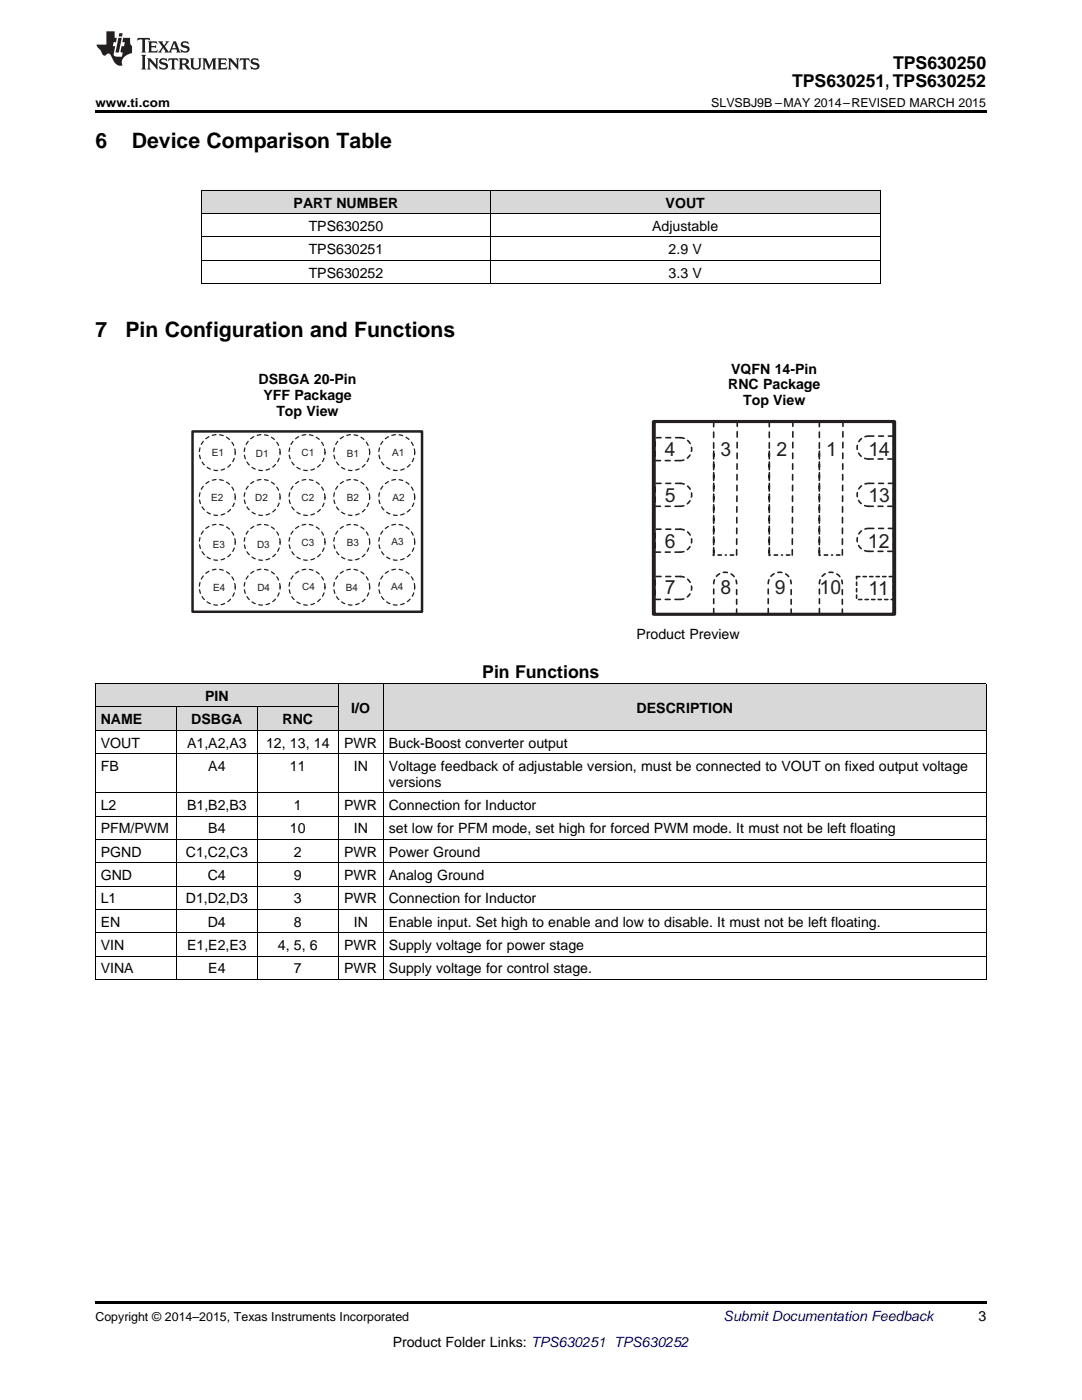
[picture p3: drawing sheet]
<svg xmlns="http://www.w3.org/2000/svg" width="216mm" height="279mm" viewBox="0 0 216 279" stroke-linecap="round" stroke-linejoin="round" font-family="sans-serif">
<g fill="#d8d8d8">
<path d="M19 141.1h16.2v4.7h-16.2z"/>
<path d="M35.2 141.1h16.2v4.7h-16.2z"/>
<path d="M51.4 141.1h16.1v4.7h-16.1z"/>
<path d="M67.5 136.5h9v9.3h-9z"/>
<path d="M76.5 136.5h120.3v9.3h-120.3z"/>
<path d="M19 136.5h16.2v4.6h-16.2z"/>
<path d="M35.2 136.5h16.2v4.6h-16.2z"/>
<path d="M51.4 136.5h16.1v4.6h-16.1z"/>
<path d="M40.2 38h57.7v4.7h-57.7z"/>
<path d="M97.9 38h38.9v4.7h-38.9z"/>
<path d="M136.8 38h38.8v4.7h-38.8z"/>
</g>
<path d="M19 22h177.8v.5h-177.8zM40.2 56.6l.1 .1zM136.7 56.6l.1 .1zM175.5 56.6l.1 .1zM19 195.5h.2zM51.3 195.5h.1zM67.4 195.5h.1zM76.4 195.5h.1zM196.7 195.5h.1zM19 259.7h177.8v.5h-177.8z" fill="#000"/>
<g fill="none" stroke="#000" stroke-width=".2">
<path d="M40.2 38h135.4M40.3 38v18.7M97.8 38v18.7M175.6 38v18.7M40.2 56.6h135.4M40.2 51.9h135.4M40.2 47.3h135.4M40.2 42.6h135.4M19 136.4h177.8M19.1 136.5v59M67.5 136.5v59M76.5 136.5v59"/>
<path d="M196.8 136.5v59M19 158.2h177.8M19 150.4h177.8M19 145.8h177.8M19 141.1h48.5M35.2 141.1v54.4M51.3 141.1v54.4M19 176.9h177.8M19 172.2h177.8M19 167.6h177.8M19 162.9h177.8M19 195.5h177.8"/>
<path d="M19 190.8h177.8M19 186.2h177.8M19 181.5h177.8"/>
</g>
<path d="M135.8 87.3h-5.1v4.6h5.1M135.8 96.5h-5.1v4.5h5.1M173.3 91.6h5v-4.6h-5M135.8 105.6h-5.1v4.6h5.1M135.8 115.1h-5.1v4.5h5.1M142.4 117.6v5h4.6v-5M153.3 117.6v5h4.6v-5M163.5 117.6v5h4.6v-5M173.3 101h5v-4.5h-5M173.3 110h5v-4.5h-5" fill="none" stroke="#231f20" stroke-width=".32" stroke-dasharray="1 1"/>
<path d="M135.7 87.3a2.29 2.29 0 0 1 2.3 2.3 2.29 2.29 0 0 1-2.3 2.3M135.7 96.5a2.29 2.29 0 0 1 2.3 2.3 2.29 2.29 0 0 1-2.3 2.2M173.3 91.6a2.29 2.29 0 0 1-2.3-2.3 2.29 2.29 0 0 1 2.3-2.3M135.7 105.6a2.29 2.29 0 0 1 2.3 2.3 2.29 2.29 0 0 1-2.3 2.3M135.7 115.1a2.29 2.29 0 0 1 2.3 2.2 2.29 2.29 0 0 1-2.3 2.3M142.4 116.5a2.29 2.29 0 0 1 2.3-2.3 2.29 2.29 0 0 1 2.3 2.3M153.3 116.5a2.29 2.29 0 0 1 2.3-2.3 2.29 2.29 0 0 1 2.3 2.3M163.5 116.5a2.29 2.29 0 0 1 2.3-2.3 2.29 2.29 0 0 1 2.3 2.3M173.3 101a2.29 2.29 0 0 1-2.3-2.2 2.29 2.29 0 0 1 2.3-2.3M173.3 110a2.29 2.29 0 0 1-2.3-2.3 2.29 2.29 0 0 1 2.3-2.2" fill="none" stroke="#231f20" stroke-width=".32" stroke-dasharray=".8 .8"/>
<path d="M130.5 84.1h47.9v38.5h-47.9z" fill="none" stroke="#231f20" stroke-width=".7"/>
<path d="M170.9 115.1h7.3v4.5h-7.3z" fill="none" stroke="#231f20" stroke-width=".32" stroke-dasharray=".6 .6"/>
<path d="M147 110.8l.1-26.7-2.8 .1-1.9-.3v27.2v-21.9M158.1 110.8l.1-26.7-2.8 .1-1.9-.3v27.2v-21.9M168.1 110.8l.1-26.7-2.8 .1-1.9-.3v27.2v-21.9" fill="none" stroke="#231f20" stroke-width=".34" stroke-dasharray="1 1"/>
<path d="M142.3 110.8h4.6M153.5 110.8h4.6M163.5 110.8h4.6" fill="none" stroke="#231f20" stroke-width=".34" stroke-dasharray=".2 .8 .7 .8 .2 .8 .7 .8 .2 .8"/>
<path d="M38.4 86.1h45.8v36h-45.8z" fill="none" stroke="#231f20" stroke-width=".5"/>
<g fill="none" stroke="#231f20" stroke-width=".25" stroke-dasharray=".7 .7 .7 .7 .7 .7 .7 .7 .7 .7">
<circle cx="43.4" cy="90.3" r="3.6"/>
<circle cx="43.4" cy="99.3" r="3.6"/>
<circle cx="52.3" cy="90.3" r="3.6"/>
<circle cx="52.3" cy="99.3" r="3.6"/>
<circle cx="61.3" cy="90.3" r="3.6"/>
<circle cx="61.3" cy="99.3" r="3.6"/>
<circle cx="70.2" cy="90.3" r="3.6"/>
<circle cx="70.2" cy="99.3" r="3.6"/>
<circle cx="79.2" cy="90.3" r="3.6"/>
<circle cx="79.2" cy="99.3" r="3.6"/>
<circle cx="43.4" cy="108.2" r="3.6"/>
<circle cx="43.4" cy="117.2" r="3.6"/>
<circle cx="52.3" cy="108.2" r="3.6"/>
<circle cx="52.3" cy="117.2" r="3.6"/>
<circle cx="61.3" cy="108.2" r="3.6"/>
<circle cx="61.3" cy="117.2" r="3.6"/>
<circle cx="70.2" cy="108.2" r="3.6"/>
<circle cx="70.2" cy="117.2" r="3.6"/>
<circle cx="79.2" cy="108.2" r="3.6"/>
<circle cx="79.2" cy="117.2" r="3.6"/>
</g>
<g fill="#231f20">
<path d="M27.5 7.6l-.1 .5 .4-.2h.6v.1v2.1l-.2 .4h1l-.3-.4v-2.1l.1-.1h.5l.5 .2-.2-.5zM29.5 8.3l.2 .3v1.5l-.2 .4h1.8l.2-.6a1.04 1.04 0 0 1-1.3 .2v-.7h.6l.3 .2v-.6l-.3 .2h-.6v-.6l.8-.1 .4 .3-.2-.5zM31.5 8.3l.9 1.1-.9 1.1h.8l-.2-.2 .5-.7 .4 .7-.2 .2h1.5l-.1-.2 .1-.4h.9l.1 .4-.2 .2h1l-.3-.3-.7-1.9h-.5l-.9 2-.8-1 .9-1h-.8l.1 .3-.3 .5-.4-.6 .2-.2zM34.7 8.6l.4 1h-.7zM36.3 8.4a.63 .63 0 0 0-.2 .7 .63 .63 0 0 0 .6 .4l.6 .2 .1 .2a.75 .75 0 0 1-.7 .4 .75 .75 0 0 1-.6-.5l.1 .7 .1-.1a1.11 1.11 0 0 0 1.5-.6 1.13 1.13 0 0 0-1.2-.8l-.1-.4a1.04 1.04 0 0 1 1.2 .2l-.2-.5-.1 .1-.5-.2zM28.2 10.9l.2 .4v2.2l-.2 .4h1l-.3-.4v-2.2l.3-.4zM29.3 11.6l.3 .4v1.5l-.3 .4h.8l-.2-.4v-1.3l1.5 1.7v-1.9l.2-.4h-.7l.2 .4v.9l-1.1-1.3zM32 11.8a.62 .62 0 0 0-.2 .7 .62 .62 0 0 0 .6 .4l.6 .1 .1 .3a.76 .76 0 0 1-.7 .3 .76 .76 0 0 1-.6-.4l.1 .7 .1-.1a1.11 1.11 0 0 0 1.5-.6 1.13 1.13 0 0 0-1.2-.8l-.1-.4a1.04 1.04 0 0 1 1.2 .2l-.2-.6-.1 .1-.5-.1zM33.7 11.6l-.2 .6a.61 .61 0 0 1 .8-.3v1.6l-.2 .4h.9l-.2-.4v-1.6a.63 .63 0 0 1 .8 .3l-.2-.6zM35.6 11.6l.3 .4v1.5l-.3 .4h1l-.2-.2v-.8l.5 .2a.76 .76 0 0 0 1.2 .7l-1-1a.58 .58 0 0 0 .6-.5 .58 .58 0 0 0-.5-.6zM36.4 11.9h.1a.45 .45 0 0 1 .5 .1 .45 .45 0 0 1 .1 .5l-.7 .2zM37.9 11.6l.2 .2a2.17 2.17 0 0 0 .3 1.9 .99 .99 0 0 0 1.6-.6v-1.1l.2-.4h-.7l.2 .2a1.92 1.92 0 0 1-.2 1.8 .6 .6 0 0 1-.9-.5v-1.1l.2-.4zM40.4 11.6l.2 .4v1.5l-.2 .4h.7l-.2-.4v-1.4l.8 1.8 .8-1.8v1.4l-.2 .4h.9l-.2-.4v-1.5l.2-.4h-.8l-.6 1.5-.6-1.5zM43.4 11.6l.2 .4v1.5l-.2 .4h1.8l.2-.6a1.04 1.04 0 0 1-1.3 .1v-.6h.5l.4 .2v-.6l-.4 .2h-.5v-.7h.8l.3 .3-.1-.6zM45.5 11.6l.2 .4v1.5l-.2 .4h.7l-.2-.4v-1.3l1.5 1.7v-1.9l.2-.4h-.7l.2 .4v.9l-1.1-1.3zM47.9 11.6l-.1 .6a.61 .61 0 0 1 .8-.3v1.6l-.3 .4h1l-.3-.4 .1-1.6a.63 .63 0 0 1 .7 .3l-.1-.6zM50.2 11.8a.62 .62 0 0 0-.2 .7 .62 .62 0 0 0 .6 .4l.6 .1 .2 .3a.76 .76 0 0 1-.8 .3 .76 .76 0 0 1-.6-.4l.1 .7 .2-.1a1.11 1.11 0 0 0 1.5-.6 1.13 1.13 0 0 0-1.3-.8l-.1-.4a1.04 1.04 0 0 1 1.2 .2l-.1-.6-.2 .1-.5-.1z"/>
<path d="M21.2 6.3v2.6h-1.9l.1 .4 .7 .9a.91 .91 0 0 0 1 .8 .56 .56 0 0 1 .5-.3 .56 .56 0 0 1 .5 .3l.4 .8a1.53 1.53 0 0 0 1.9 1.2 1.54 1.54 0 0 1 1-2.1l.9-.3v-1.4a1.52 1.52 0 0 1-.3-1.6h-1.4l-.2 .8h.5l-.2 .8h-.4l-.2 1v.2l.4 .1-.2 .8a1.93 1.93 0 0 1-1.6-.3l.3-1.8h-.5l.2-.8h.4l.2-.8h-.4v-1.3zM23.6 7.6l-.6 2.9h.7l.6-2.9zM23.8 6.6l-.1 .7h.6l.2-.7z"/>
</g>
<g font-size="4.2">
<text x="19" y="29.6">6</text>
<text x="26.3" y="29.6">Device Comparison Table</text>
<text x="19" y="67.2">7</text>
<text x="25" y="67.2">Pin Configuration and Functions</text>
</g>
<g font-size="3.9" fill="#231f20">
<text x="132.6" y="91">4</text>
<text x="143.7" y="91">3</text>
<text x="155" y="91">2</text>
<text x="164.8" y="91">1</text>
<text x="173.3" y="91">14</text>
<text x="132.6" y="100.1">5</text>
<text x="173.3" y="100.1">13</text>
<text x="132.6" y="109.4">6</text>
<text x="173.2" y="109.3">12</text>
<text x="132.6" y="118.5">7</text>
<text x="143.7" y="118.5">8</text>
<text x="154.6" y="118.5">9</text>
<text x="163.5" y="118.5">10</text>
<text x="173.3" y="118.8">11</text>
</g>
<g font-size="3.5">
<text x="158" y="17.3">TPS630251, TPS630252</text>
<text x="178.2" y="13.8">TPS630250</text>
<text x="96.2" y="135.2">Pin Functions</text>
</g>
<g font-size="2.8">
<text x="58.6" y="41.4">PART NUMBER</text>
<text x="132.8" y="41.4">VOUT</text>
<text x="61.6" y="46.1">TPS630250</text>
<text x="130.1" y="46.1">Adjustable</text>
<text x="61.6" y="50.7">TPS630251</text>
<text x="133.4" y="50.7">2.9 V</text>
<text x="61.6" y="55.4">TPS630252</text>
<text x="133.4" y="55.4">3.3 V</text>
<text x="51.6" y="76.6">DSBGA 20-Pin</text>
<text x="145.3" y="77.7">RNC Package</text>
<text x="145.9" y="74.5">VQFN 14-Pin</text>
<text x="52.6" y="79.8">YFF Package</text>
<text x="55.1" y="83">Top View</text>
<text x="148.3" y="80.9">Top View</text>
<text x="127" y="127.5">Product Preview</text>
<text x="40.9" y="139.9">PIN</text>
<text x="70.1" y="142.2">I/O</text>
<text x="127" y="142.2">DESCRIPTION</text>
<text x="20.1" y="144.5">NAME</text>
<text x="20.1" y="149.2">VOUT</text>
<text x="37.3" y="149.2">A1,A2,A3</text>
<text x="38.2" y="144.5">DSBGA</text>
<text x="53.1" y="149.2">12, 13, 14</text>
<text x="56.4" y="144.5">RNC</text>
<text x="68.7" y="149.2">PWR</text>
<text x="77.6" y="149.2">Buck-Boost converter output</text>
<text x="20.1" y="153.8">FB</text>
<text x="41.6" y="153.8">A4</text>
<text x="57.9" y="153.8">11</text>
<text x="70.6" y="153.8">IN</text>
<text x="77.6" y="153.8">Voltage feedback of adjustable version, must be connected to VOUT on fixed output voltage</text>
<text x="20.1" y="161.7">L2</text>
<text x="37.3" y="161.7">B1,B2,B3</text>
<text x="58.6" y="161.7">1</text>
<text x="68.7" y="161.7">PWR</text>
<text x="77.6" y="157">versions</text>
<text x="77.6" y="161.7">Connection for Inductor</text>
<text x="20.1" y="166.3">PFM/PWM</text>
<text x="41.6" y="166.3">B4</text>
<text x="57.9" y="166.3">10</text>
<text x="70.6" y="166.3">IN</text>
<text x="77.6" y="166.3">set low for PFM mode, set high for forced PWM mode. It must not be left floating</text>
<text x="20.1" y="171">PGND</text>
<text x="37.1" y="171">C1,C2,C3</text>
<text x="58.6" y="171">2</text>
<text x="68.7" y="171">PWR</text>
<text x="77.6" y="171">Power Ground</text>
<text x="20.1" y="175.6">GND</text>
<text x="41.5" y="175.6">C4</text>
<text x="58.6" y="175.6">9</text>
<text x="68.7" y="175.6">PWR</text>
<text x="77.6" y="175.6">Analog Ground</text>
<text x="20.1" y="180.3">L1</text>
<text x="20.1" y="185">EN</text>
<text x="37.1" y="180.3">D1,D2,D3</text>
<text x="41.5" y="185">D4</text>
<text x="58.6" y="180.3">3</text>
<text x="58.6" y="185">8</text>
<text x="68.7" y="180.3">PWR</text>
<text x="70.6" y="185">IN</text>
<text x="77.6" y="180.3">Connection for Inductor</text>
<text x="77.6" y="185">Enable input. Set high to enable and low to disable. It must not be left floating.</text>
<text x="20.1" y="189.6">VIN</text>
<text x="37.3" y="189.6">E1,E2,E3</text>
<text x="55.5" y="189.6">4, 5, 6</text>
<text x="68.7" y="189.6">PWR</text>
<text x="77.6" y="189.6">Supply voltage for power stage</text>
<text x="20.1" y="194.3">VINA</text>
<text x="41.6" y="194.3">E4</text>
<text x="58.6" y="194.3">7</text>
<text x="68.7" y="194.3">PWR</text>
<text x="77.6" y="194.3">Supply voltage for control stage.</text>
<text x="195.3" y="263.6">3</text>
<text x="78.4" y="268.9">Product Folder Links: TPS630251 TPS630252</text>
</g>
<text font-size="2.8" fill="#0000c8" x="144.4" y="263.6">Submit Documentation Feedback</text>
<g font-size="2.5">
<text x="19" y="21.4">www.ti.com</text>
<text x="141.9" y="21.4">SLVSBJ9B –MAY 2014–REVISED MARCH 2015</text>
<text x="19" y="263.6">Copyright © 2014–2015, Texas Instruments Incorporated</text>
</g>
<g font-size="2" fill="#231f20">
<text x="42.3" y="91">E1</text>
<text x="51.1" y="91.1">D1</text>
<text x="60.2" y="91">C1</text>
<text x="69.2" y="91.1">B1</text>
<text x="78.3" y="91">A1</text>
<text x="42.1" y="100">E2</text>
<text x="50.9" y="100.1">D2</text>
<text x="60.2" y="99.9">C2</text>
<text x="69.2" y="100.1">B2</text>
<text x="78.3" y="100">A2</text>
<text x="42.5" y="109.3">E3</text>
<text x="51.3" y="109.4">D3</text>
<text x="60.2" y="108.9">C3</text>
<text x="69.2" y="109">B3</text>
<text x="78.1" y="108.9">A3</text>
<text x="42.6" y="117.9">E4</text>
<text x="51.4" y="118">D4</text>
<text x="60.3" y="117.8">C4</text>
<text x="69" y="118">B4</text>
<text x="78.1" y="117.8">A4</text>
</g>
</svg>
